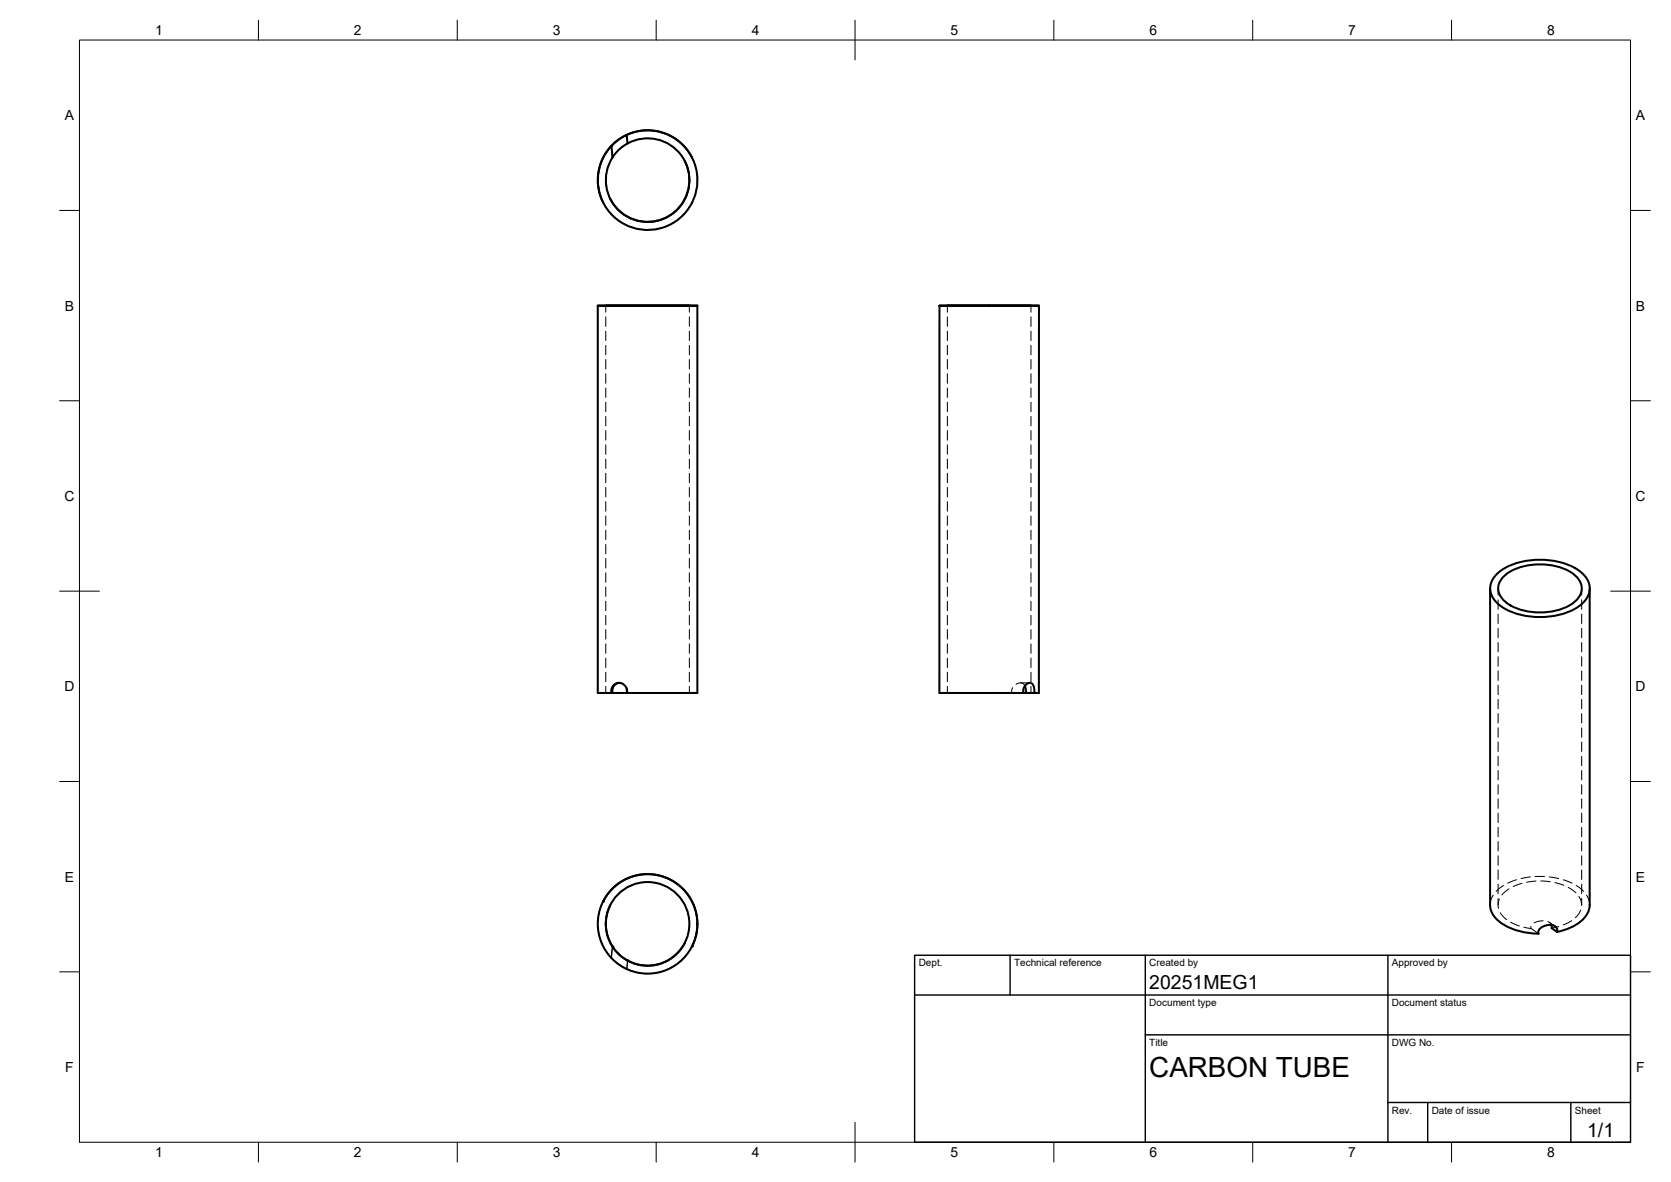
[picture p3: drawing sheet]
<svg xmlns="http://www.w3.org/2000/svg" width="420mm" height="297mm" viewBox="0 0 420 297" stroke-linecap="round" stroke-linejoin="round" font-family="sans-serif">
<!-- layer: Visible -->
<g fill="none" stroke="#000" stroke-width=".51">
<path d="M157.6 33.9a12.5 12.5 0 0 1 17.8 10.9 12.5 12.5 0 0 1-17 12.2 12.5 12.5 0 0 1-4.6-20.3M157.8 36.1l-.2-2.2-1.4 .8-1.8 1.3-.7 .7 .3 2.9M157.8 36.1a10.6 10.6 0 0 0-3.8 3.5M157.8 36.1a10.5 10.5 0 0 1 15.4 7.7 10.5 10.5 0 0 1-12.6 11.7 10.5 10.5 0 0 1-6.6-15.9M174 39.6h.1M174 39.6a12.5 12.5 0 0 0-16.8-5.5 12.5 12.5 0 0 0-5.5 16.8M151.7 50.9h.1M172.2 40.5a10.5 10.5 0 0 1-4.6 14.1 10.5 10.5 0 0 1-14.1-4.6M150.3 76.8v97.3h3.5M150.3 76.8h25zM152.3 76.8h21zM175.3 76.8v97.3h-17.7"/>
<path d="M236.2 76.8v97.3h21.1M236.2 76.8h25zM238.2 76.8h21zM261.2 76.8v97.3h-1.1M374.7 147.9v79.5a7.1 7.1 0 0 0 5.2 5.9 19 19 0 0 0 7 1.3 2.05 2.05 0 0 1 2.1-2.1 1.74 1.74 0 0 1 2.5 1.7M376.3 144.3a17 17 0 0 1 13.6-3.5 13.1 13.1 0 0 1 8.9 4.4 4.9 4.9 0 0 1-1.6 7 18.9 18.9 0 0 1-20 0 4.9 4.9 0 0 1-.9-7.9zM377.9 145a14.4 14.4 0 0 1 12.4-2.9 9.2 9.2 0 0 1 7.2 4.5 4.2 4.2 0 0 1-1.8 4.9 15.8 15.8 0 0 1-16.9 0 4.1 4.1 0 0 1-.9-6.5zM399.7 147.9v79.5a6.8 6.8 0 0 1-4.6 5.6l-3.6 1.2M154 174.1a.49 .49 0 0 1-.3-.7 1.98 1.98 0 0 1 2.3-1.8 1.98 1.98 0 0 1 1.6 2.5M154 174.1h3.6M155.7 171.6a2.03 2.03 0 0 0-1.7 2.5M257.3 174.1a1.84 1.84 0 0 1 2.1-2.3l.5 .7 .2 1.6"/>
<path d="M257.3 174.1h.6M257.7 172.4l.2 1.7M257.9 174.1h2.2M151.7 226.5a12.5 12.5 0 0 1 16.8-5.5 12.5 12.5 0 0 1 5.5 16.8M153.5 227.4a10.5 10.5 0 0 0 .5 10.5M172.2 236.9a10.5 10.5 0 0 1-14.4 4.5 10.5 10.5 0 0 1-3.8-3.6v.1M390.1 232.5v.7l1.4 1"/>
<circle cx="162.8" cy="232.2" r="10.5"/>
<circle cx="162.8" cy="232.2" r="12.5"/>
</g>
<!-- layer: Hidden -->
<g fill="none" stroke="#000" stroke-width=".25">
<path d="M153.7 36.7l.3 2.9M154 39.6h.1M154.8 38.5l-1.3 1.9M157.5 36.2l-1.9 1.4M157.6 33.9l.2 2.1M157.8 36.1h.1M160.9 35l-2.3 .7M162.1 34.8l2.3 .1M165.6 35.1l2.2 .9M168.8 36.6l1.8 1.6M171.3 39.1l.9 1.4M174 39.6l1 2.8"/>
<path d="M151.7 50.9l1.6 2.5M152.3 45l.2 2.4M152.8 48.5l.7 1.5M153 41.5l-.6 2.3M153.4 50h.1M154.1 54.2l1.9 1.5M157 56.3l2.2 .9M160.4 57.5l2.3 .3M166.3 57.3l-2.4 .4M169.5 55.8l-2.1 1.1M172.2 53.5l-1.7 1.6M174.2 50.5l-1.2 2.1"/>
<path d="M175.2 47.1l-.6 2.3M175.2 43.6l.1 2.3M152.3 76.8v1.7M152.3 79.6v2.4M173.3 76.8v1.7M173.3 79.6v2.4M238.2 76.8v1.7M238.2 79.6v2.4M259.2 76.8v1.7M259.2 79.6v2.4M152.3 83.2v2.4M152.3 86.8v2.4"/>
<path d="M152.3 90.3v2.4M152.3 93.9v2.4M152.3 97.5v2.4M173.3 83.2v2.4M173.3 86.8v2.4M173.3 90.3v2.4M173.3 93.9v2.4M173.3 97.5v2.4M238.2 83.2v2.4M238.2 86.8v2.4M238.2 90.3v2.4M238.2 93.9v2.4"/>
<path d="M238.2 97.5v2.4M259.2 83.2v2.4M259.2 86.8v2.4M259.2 90.3v2.4M259.2 93.9v2.4M259.2 97.5v2.4M152.3 101.1v2.3M152.3 104.6v2.4M152.3 108.2v2.4M152.3 111.8v2.4M152.3 115.4v2.3M152.3 118.9v2.4"/>
<path d="M173.3 101.1v2.3M173.3 104.6v2.4M173.3 108.2v2.4M173.3 111.8v2.4M173.3 115.4v2.3M173.3 118.9v2.4M238.2 101.1v2.3M238.2 104.6v2.4M238.2 108.2v2.4M238.2 111.8v2.4M238.2 115.4v2.3M238.2 118.9v2.4"/>
<path d="M259.2 101.1v2.3M259.2 104.7v2.3M259.2 108.2v2.4M259.2 111.8v2.4M259.2 115.4v2.3M259.2 118.9v2.4M152.3 122.5v2.4M152.3 126.1v2.4M152.3 129.7v2.3M152.3 133.2v2.4M152.3 136.8v2.4M173.3 122.5v2.4"/>
<path d="M173.3 126.1v2.4M173.3 129.7v2.3M173.3 133.2v2.4M173.3 136.8v2.4M238.2 122.5v2.4M238.2 126.1v2.4M238.2 129.7v2.3M238.2 133.2v2.4M238.2 136.8v2.4M259.2 122.5v2.4M259.2 126.1v2.4M259.2 129.7v2.3"/>
<path d="M259.2 133.2v2.4M259.2 136.8v2.4M152.3 140.4v2.4M152.3 143.9v2.4M152.3 147.5v2.4M152.3 151.1v2.4M152.3 154.7v2.3M152.3 158.2v2.4M173.3 140.4v2.4M173.3 143.9v2.4M173.3 147.5v2.4M173.3 151.1v2.4"/>
<path d="M173.3 154.7v2.3M173.3 158.2v2.4M238.2 140.4v2.4M238.2 143.9v2.4M238.2 147.5v2.4M238.2 151.1v2.4M238.2 154.7v2.3M238.2 158.2v2.4M259.2 140.4v2.4M259.2 143.9v2.4M259.2 147.5v2.4M259.2 151.1v2.4"/>
<path d="M259.2 154.7v2.3M259.2 158.2v2.4M376.7 147.9v1.6M376.7 150.7v2.4M376.7 154.3v2.4M376.7 157.9v2.4M397.7 147.9v1.6M397.7 150.7v2.4M397.7 154.3v2.4M397.7 157.9v2.4M150.3 174.1h3M152.3 161.8v2.4"/>
<path d="M152.3 165.4v2.4M152.3 169v2.3M152.3 172.5v1.6M152.3 174.1h1.7zM154.5 174.1h2.4M155.6 171.6h.3M155.7 171.6l1.1 .3M157.6 172.7l.2 .7v.7M157.8 174.1h-.2h2.5M157.8 174.1h2.5M158.1 174.1h2.3M161.3 174.1h2.4"/>
<path d="M161.5 174.1h2.4M161.6 174.1h2.4M164.9 174.1h2.4M165.1 174.1h2.4M165.2 174.1h2.4M168.5 174.1h2.4M168.7 174.1h2.3M168.8 174.1h2.4M172 174.1h1.3h-1.1M172.4 174.1h2.9M173.3 161.8v2.4M173.3 165.4v2.4"/>
<path d="M173.3 168.9v2.4M173.3 172.5v1.6M236.2 174.1h3M238.2 161.8v2.4M238.2 165.4v2.4M238.2 168.9v2.4M238.2 172.5v1.6M239.1 174.1h-.9h1.5M240.3 174.1h2.3M240.4 174.1h2.4M240.9 174.1h2.4M243.8 174.1h2.4"/>
<path d="M243.9 174.1h2.4M244.5 174.1h2.4M247.4 174.1h2.4M247.5 174.1h2.4M248.1 174.1h2.4M251 174.1h2.4M251.1 174.1h2.4M251.7 174.1h2.7M254.4 174.1h2.9h-2.7M254.6 172.8l-.2 .8v.5M254.7 174.1h2.3M255.5 172l.8-.4h.5l.6 .3 .3 .5"/>
<path d="M256.6 171.6h2.4M257.9 174.1h1.3zM258.3 174.1h2.9M259.2 161.8v2.4M259.2 165.4v2.4M259.2 169v2.3M259.2 172.5v1.6M376.7 161.5v2.3M376.7 165v2.4M376.7 168.6v2.4M376.7 172.2v2.4M376.7 175.8v2.3"/>
<path d="M376.7 179.3v2.4M397.7 161.5v2.3M397.7 165v2.4M397.7 168.6v2.4M397.7 172.2v2.4M397.7 175.8v2.3M397.7 179.3v2.4M376.7 182.9v2.4M376.7 186.5v2.4M376.7 190v2.4M376.7 193.6v2.4M376.7 197.2v2.4"/>
<path d="M397.7 182.9v2.4M397.7 186.5v2.4M397.7 190v2.4M397.7 193.6v2.4M397.7 197.2v2.4M376.7 200.8v2.3M376.7 204.3v2.4M376.7 207.9v2.4M376.7 211.5v2.4M376.7 215.1v2.3M376.7 218.6v2.4M397.7 200.8v2.3"/>
<path d="M397.7 204.3v2.4M397.7 207.9v2.4M397.7 211.5v2.4M397.7 215.1v2.3M397.7 218.6v2.4M150.3 232.8l.4 2.3M150.7 229.3l-.4 2.3M151 236.3l1 2.1M151.7 226.5l-.7 1.6M152.7 239.4l1.1 1.4M153.5 227.4h-.1M154 237.8l-.3 2.9"/>
<path d="M154 237.9l-.2 2.9M154.3 226.1l-.8 1.3M156.8 223.6l-1.8 1.5M160 222.1l-2.2 .8M163.6 221.7l-2.4 .1M164.8 221.9l2.2 .7M168.1 223.1l1.9 1.4M170.8 225.4l1.3 2M172.6 228.4l.6 2.3M172.8 235.4l-.6 1.5M173.3 231.9l-.2 2.4M174 237.8l-1 1.6"/>
<path d="M375.5 224.9l-.7 1.4-.1 1.1M376.7 222.2v2.4M376.7 225.8v1.6M377 225.9l-.3 1.1 .1 1.3M377.2 229.4l1.6 1.7M378.1 222.5l-1.9 1.5M379.4 223.4l-1.8 1.5M379.8 231.8l2.2 .9M381.3 221.1l-2.2 .9M382.7 222l-2.2 .8M383.2 233l1.8 .3M384.8 220.4l-2.3 .4"/>
<path d="M384.9 232.8l.1 .5M385 233.3l1.9 1.3M386 220.3h2.4M386.2 221.4l-2.3 .3M387.4 221.4l2.4 .2M388 231.4l-1.2 .1-1.1 .4M389.2 231.6l.6 .3 .3 .6M389.6 220.4l2.3 .4M389.6 231.8l1.4 1M391 221.8l2.2 .7M391.9 232.8l-1.8 .4M393.1 221.1l2.2 .9"/>
<path d="M394.3 223l1.9 1.4M395.2 231.4l-2.1 1M396.3 222.5l1.9 1.5M397 225.3l.6 1.3 .1 .9M397.5 228.7l-.6 1.1-.8 .8M397.7 222.2v2.4M397.7 225.8v1.6M398.9 224.9l.6 1.4 .2 1.1M153.8 240.8l1 1M155.8 242.5l1.8 1M157.6 243.5l1.7 .7M157.8 241.4l-.2 2.1"/>
<path d="M157.8 241.4l-.2 2.2M160.5 244.5l2.3 .2M166.4 244.2l-2.4 .4M169.6 242.7l-2.1 1.1M172.3 240.4l-1.7 1.6"/>
</g>
<!-- layer: Visible -->
<g fill="#000">
<circle cx="151.7" cy="226.5" r=".25"/>
<circle cx="154" cy="237.9" r=".25"/>
<circle cx="174" cy="237.8" r=".25"/>
<circle cx="157.8" cy="241.4" r=".25"/>
</g>
<!-- layer: BORDER -->
<g fill="none" stroke="#000" stroke-width=".25">
<path d="M20 10.1h390v276.9h-390zM65 5.1v5M115 5.1v5M165 5.1v5M215 5.1v10M265 5.1v5M315 5.1v5M365 5.1v5M15 52.9h5M410 52.9h5M15 100.7h5M410 100.7h5"/>
<path d="M15 148.6h10M405 148.6h10M15 196.4h5M410 196.4h5M15 244.2h5M410 244.2h5M65 287v5M115 287v5M165 287v5M215 282.1v9.9M265 287v5M315 287v5"/>
<path d="M365 287v5"/>
</g>
<!-- layer: TITLEBLOCK -->
<path d="M230 240.1h180v46.9h-180zM230 250h180M254 240.1v9.9M288 240.1v46.9M349 240.1v46.9M288 260.1h122M349 277.1h61M359 277.1v9.9M395 277.1v9.9" fill="none" stroke="#000" stroke-width=".36"/>
<text font-size="7" x="289" y="270.6">CARBON TUBE</text>
<g font-size="4.9">
<text x="289" y="248.5">20251MEG1</text>
<text x="399.1" y="285.7">1/1</text>
</g>
<g font-size="3.5">
<text x="39" y="8.8">1</text>
<text x="89" y="8.8">2</text>
<text x="139" y="8.8">3</text>
<text x="189" y="8.8">4</text>
<text x="239" y="8.8">5</text>
<text x="289" y="8.8">6</text>
<text x="339" y="8.8">7</text>
<text x="389" y="8.8">8</text>
<text x="16.3" y="30.2">A</text>
<text x="411.3" y="30.2">A</text>
<text x="16.3" y="78">B</text>
<text x="411.3" y="78">B</text>
<text x="16.2" y="125.9">C</text>
<text x="411.2" y="125.9">C</text>
<text x="16.2" y="173.7">D</text>
<text x="411.2" y="173.7">D</text>
<text x="16.3" y="221.6">E</text>
<text x="411.3" y="221.6">E</text>
<text x="16.4" y="269.4">F</text>
<text x="411.4" y="269.4">F</text>
<text x="39" y="290.8">1</text>
<text x="89" y="290.8">2</text>
<text x="139" y="290.8">3</text>
<text x="189" y="290.8">4</text>
<text x="239" y="290.8">5</text>
<text x="289" y="290.8">6</text>
<text x="339" y="290.8">7</text>
<text x="389" y="290.8">8</text>
</g>
<g font-size="2.5">
<text x="231" y="242.9">Dept.</text>
<text x="255" y="242.9">Technical reference</text>
<text x="289" y="242.9">Created by</text>
<text x="350" y="242.9">Approved by</text>
<text x="289" y="252.8">Document type</text>
<text x="350" y="252.8">Document status</text>
<text x="289" y="262.9">Title</text>
<text x="350" y="262.9">DWG No.</text>
<text x="350" y="279.9">Rev.</text>
<text x="360" y="279.9">Date of issue</text>
<text x="396" y="279.9">Sheet</text>
</g>
</svg>
